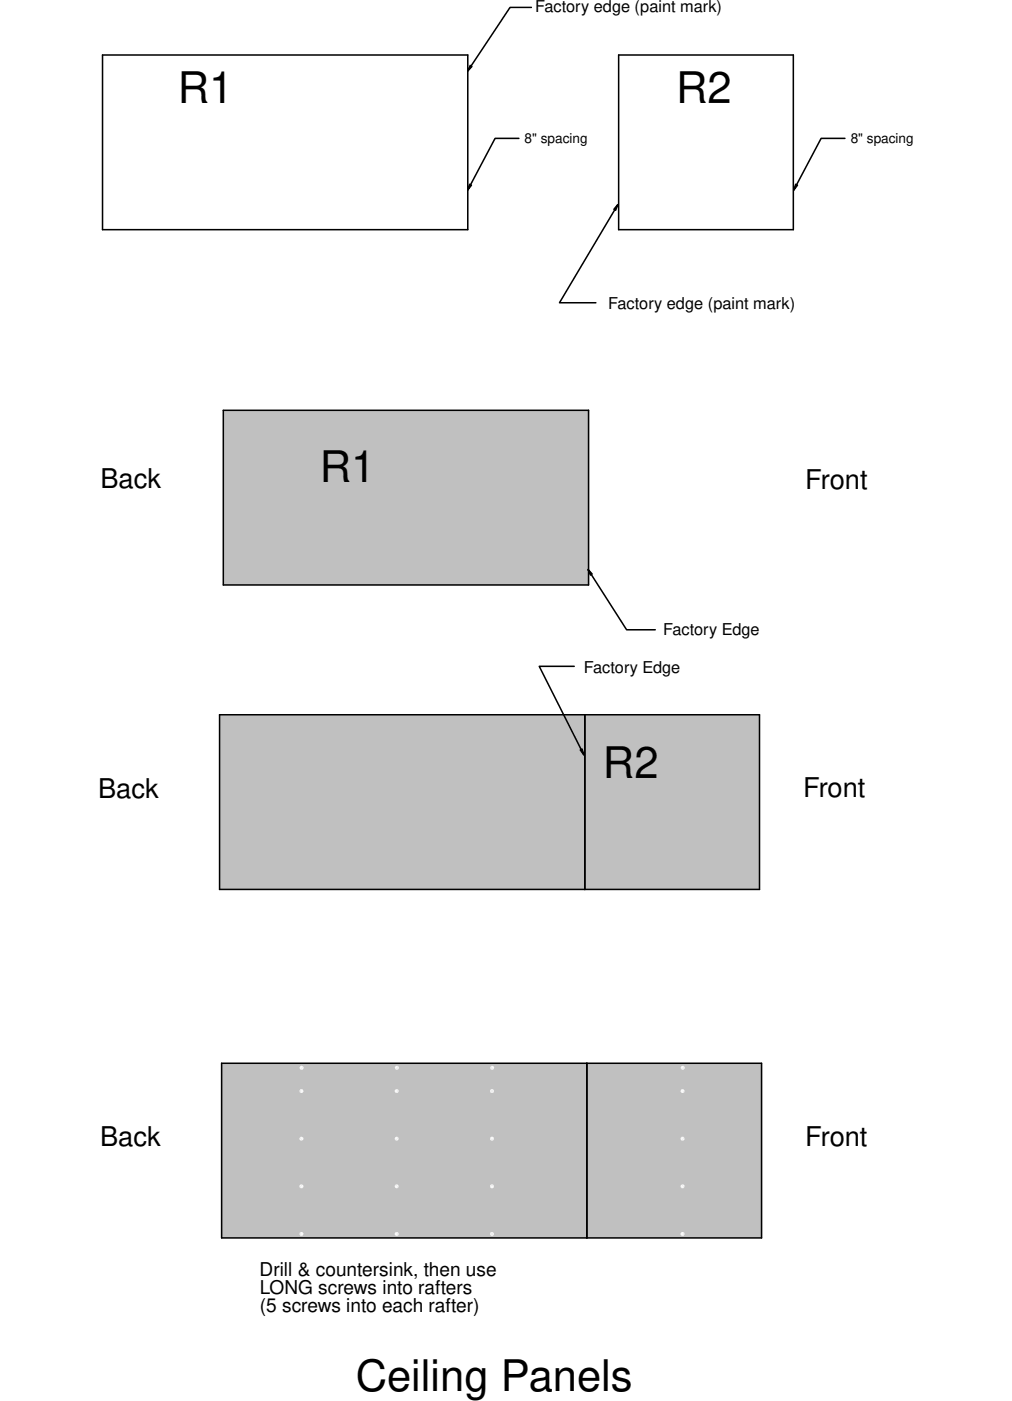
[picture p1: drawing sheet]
<svg xmlns="http://www.w3.org/2000/svg" width="165mm" height="229mm" viewBox="0 0 165 229" stroke-linecap="round" stroke-linejoin="round" font-family="sans-serif">
<g fill="#c0c0c0">
<path d="M95.4 116.6h28.5v28.5h-28.5z" fill-rule="evenodd"/>
<path d="M95.7 173.5h28.5v28.5h-28.5z" fill-rule="evenodd"/>
<path d="M36.4 67h59.6v28.4h-59.6z" fill-rule="evenodd"/>
<path d="M35.8 116.6h59.6v28.5h-59.6z" fill-rule="evenodd"/>
<path d="M36.2 173.5h59.5v28.5h-59.5z" fill-rule="evenodd"/>
</g>
<path d="M16.7 9h59.6v28.5h-59.6zM86.7 1.2h-3.5l-6.9 10.4M100.9 9h28.5v28.5h-28.5zM100.8 33.4l-9.5 16h5.9M36.4 67h59.6v28.4h-59.6zM95.9 92.9l6.3 9.9h4.7M35.8 116.6h88.1v28.5h-88.1zM93.7 108.7h-5.7l7.2 14.5M95.4 116.6v28.5M36.2 173.5h88v28.5h-88zM95.7 173.5v28.5" fill="none" stroke="#000" stroke-width=".25"/>
<path d="M76.7 10.7l.3 .2-.7 .7zM100.8 33.4l-.4 .9-.2-.2zM95.9 92.9l.7 .8-.3 .1zM94.7 122.4l.3-.2 .2 1z" fill="#000"/>
<path d="M76.7 10.7l.3 .2-.7 .7zM100.8 33.4l-.4 .9-.2-.2zM95.9 92.9l.7 .8-.3 .1zM94.7 122.4l.3-.2 .2 1z" fill="#000" stroke="#000" stroke-width=".25"/>
<circle cx="111.4" cy="201.3" r=".21" fill="none" stroke="#f4f4f4" stroke-width=".25"/>
<circle cx="111.4" cy="201.3" r=".21" fill="#f4f4f4"/>
<circle cx="111.4" cy="193.6" r=".21" fill="none" stroke="#f4f4f4" stroke-width=".25"/>
<circle cx="111.4" cy="193.6" r=".21" fill="#f4f4f4"/>
<circle cx="111.4" cy="185.8" r=".21" fill="none" stroke="#f4f4f4" stroke-width=".25"/>
<circle cx="111.4" cy="185.8" r=".21" fill="#f4f4f4"/>
<circle cx="111.4" cy="178" r=".21" fill="none" stroke="#f4f4f4" stroke-width=".25"/>
<circle cx="111.4" cy="178" r=".21" fill="#f4f4f4"/>
<circle cx="80.3" cy="201.3" r=".21" fill="none" stroke="#f4f4f4" stroke-width=".25"/>
<circle cx="80.3" cy="201.3" r=".21" fill="#f4f4f4"/>
<circle cx="80.3" cy="193.6" r=".21" fill="none" stroke="#f4f4f4" stroke-width=".25"/>
<circle cx="80.3" cy="193.6" r=".21" fill="#f4f4f4"/>
<circle cx="80.3" cy="185.8" r=".21" fill="none" stroke="#f4f4f4" stroke-width=".25"/>
<circle cx="80.3" cy="185.8" r=".21" fill="#f4f4f4"/>
<circle cx="80.3" cy="178" r=".21" fill="none" stroke="#f4f4f4" stroke-width=".25"/>
<circle cx="80.3" cy="178" r=".21" fill="#f4f4f4"/>
<circle cx="64.7" cy="201.3" r=".21" fill="none" stroke="#f4f4f4" stroke-width=".25"/>
<circle cx="64.7" cy="201.3" r=".21" fill="#f4f4f4"/>
<circle cx="64.7" cy="193.6" r=".21" fill="none" stroke="#f4f4f4" stroke-width=".25"/>
<circle cx="64.7" cy="193.6" r=".21" fill="#f4f4f4"/>
<circle cx="64.7" cy="185.8" r=".21" fill="none" stroke="#f4f4f4" stroke-width=".25"/>
<circle cx="64.7" cy="185.8" r=".21" fill="#f4f4f4"/>
<circle cx="64.7" cy="178" r=".21" fill="none" stroke="#f4f4f4" stroke-width=".25"/>
<circle cx="64.7" cy="178" r=".21" fill="#f4f4f4"/>
<circle cx="49.2" cy="201.3" r=".21" fill="none" stroke="#f4f4f4" stroke-width=".25"/>
<circle cx="49.2" cy="201.3" r=".21" fill="#f4f4f4"/>
<circle cx="49.2" cy="193.6" r=".21" fill="none" stroke="#f4f4f4" stroke-width=".25"/>
<circle cx="49.2" cy="193.6" r=".21" fill="#f4f4f4"/>
<circle cx="49.2" cy="185.8" r=".21" fill="none" stroke="#f4f4f4" stroke-width=".25"/>
<circle cx="49.2" cy="185.8" r=".21" fill="#f4f4f4"/>
<circle cx="49.2" cy="178" r=".21" fill="none" stroke="#f4f4f4" stroke-width=".25"/>
<circle cx="49.2" cy="178" r=".21" fill="#f4f4f4"/>
<circle cx="111.4" cy="174.2" r=".21" fill="none" stroke="#f4f4f4" stroke-width=".25"/>
<circle cx="111.4" cy="174.2" r=".21" fill="#f4f4f4"/>
<circle cx="80.3" cy="174.2" r=".21" fill="none" stroke="#f4f4f4" stroke-width=".25"/>
<circle cx="80.3" cy="174.2" r=".21" fill="#f4f4f4"/>
<circle cx="64.8" cy="174.2" r=".21" fill="none" stroke="#f4f4f4" stroke-width=".25"/>
<circle cx="64.8" cy="174.2" r=".21" fill="#f4f4f4"/>
<circle cx="49.2" cy="174.2" r=".21" fill="none" stroke="#f4f4f4" stroke-width=".25"/>
<circle cx="49.2" cy="174.2" r=".21" fill="#f4f4f4"/>
<path d="M76.6 30.1l.3 .1-.6 .8zM129.8 30.1l.3 .1-.6 .8z" fill="#000"/>
<path d="M76.6 30.1l.3 .1-.6 .8zM129.8 30.1l.3 .1-.6 .8z" fill="#000" stroke="#000" stroke-width=".25"/>
<path d="M84.7 22.6h-3.9l-4.5 8.4M137.8 22.6h-3.8l-4.5 8.4" fill="none" stroke="#000" stroke-width=".25"/>
<g font-size="7.1">
<text x="29" y="16.7">R1</text>
<text x="110.3" y="16.8">R2</text>
<text x="52.2" y="78.6">R1</text>
<text x="98.4" y="126.9">R2</text>
<text x="58" y="227">Ceiling Panels</text>
</g>
<g font-size="4.4">
<text x="16.4" y="79.6">Back</text>
<text x="131.4" y="79.8">Front</text>
<text x="16" y="130.2">Back</text>
<text x="131" y="130.1">Front</text>
<text x="16.3" y="187.1">Back</text>
<text x="131.4" y="187">Front</text>
</g>
<g font-size="3.1">
<text x="42.4" y="208.2">Drill &amp; countersink, then use</text>
<text x="42.4" y="211.1">LONG screws into rafters</text>
<text x="42.4" y="214.1">(5 screws into each rafter)</text>
</g>
<g font-size="2.7">
<text x="87.3" y="2">Factory edge (paint mark)</text>
<text x="99.2" y="50.4">Factory edge (paint mark)</text>
<text x="108.2" y="103.6">Factory Edge</text>
<text x="95.2" y="109.8">Factory Edge</text>
</g>
<g font-size="2.2">
<text x="85.6" y="23.3">8&quot; spacing</text>
<text x="138.8" y="23.3">8&quot; spacing</text>
</g>
</svg>
